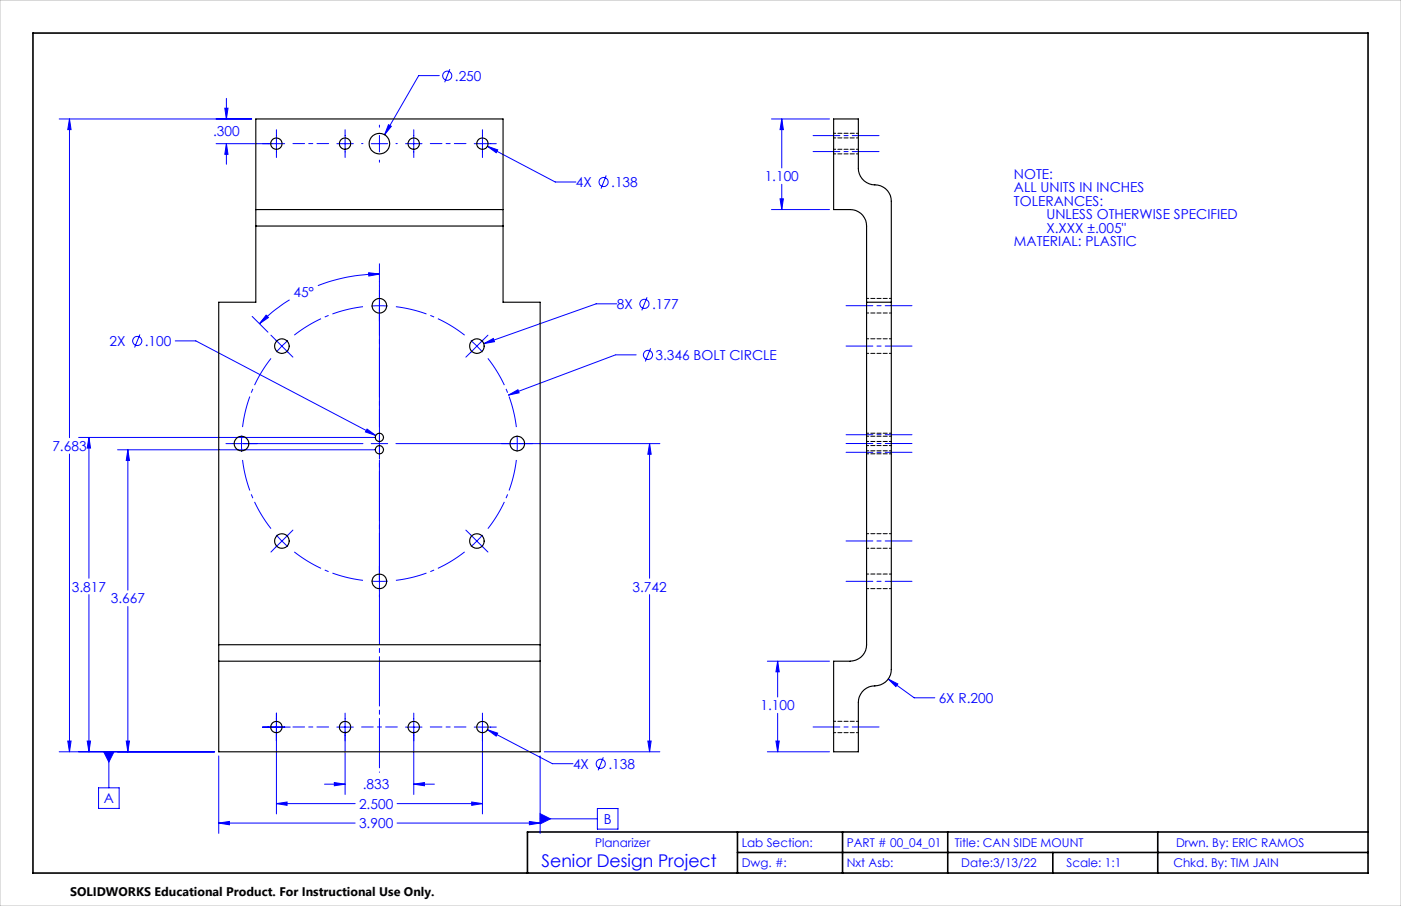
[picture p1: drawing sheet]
<svg xmlns="http://www.w3.org/2000/svg" width="432mm" height="279mm" viewBox="0 0 432 279" stroke-linecap="round" stroke-linejoin="round" font-family="sans-serif">
<g fill="none" stroke="#00f" stroke-width=".31">
<path d="M18.2 36.7h59.4M21.4 36.7l.5 3.3h-1zM21.4 36.7v98.3M69.3 33.4h1l-.5 3.3zM69.8 30.3v6.4M116.9 38.6v.6M119.7 38.5l.9 .4-2.1 2.7zM135.4 23.3h-6.4l-10.5 18.3M138.6 21.3l-1.5 4.1M237.8 36.7h17.9M240.9 36.7l.5 3.3h-1zM240.9 36.7v15.1"/>
<path d="M69.8 44.3l.5 3.3h-1zM69.8 44.3v6.4M85.2 40v8.6M87.7 44.3h-21.1M103.8 44.3h5.1M106.4 40v8.6M114.4 44.3h5.1M116.9 41.8v5M116.9 49.4v.6M125 44.3h5.1M127.5 40v8.6M146.2 44.3h6.8"/>
<path d="M148.7 40v8.6M150.2 45.1l3.2 1.1-.5 .9zM150.2 45.1l20.9 11h6.4M186.8 54.1l-1.6 4.1M240.9 56.8v7.8M237.8 64.6h17.9M240.4 61.3h1l-.5 3.3zM77.7 97.6l4.9 4.8M82 97.2l.7 .7-2.7 1.9zM89.3 92.5l-5.3 3.7-4 3.6M113.6 84.1l3.3 .4-3.2 .6zM114.4 94.4h5.1"/>
<path d="M116.9 89.5v42.2M116.9 84.5a51.3 51.3 0 0 0-18.9 3.6M116.9 81.4v6.8M190.1 93.7h-6.4l-34.6 12.3M199.4 91.7l-1.6 4M43.1 103.2l-1.6 4M54 105.1h6.4l55.4 29.2M83.5 103.4l6.8 6.7M88.7 105l-3.6 3.6M145.1 105l1.9 1.8M147 106.8l1.7 1.8M147 106.8l-3.4 3.3"/>
<path d="M149.1 106l2.9-1.6 .4 1zM150.4 103.4l-3.4 3.4M196.1 109.4h-6.4l-33 12.4M200.5 107.4l-1.6 4.1M24.2 134.9h91.5M27.4 134.9l.5 3.3h-1zM27.4 134.9v43.4M36.2 138.7h79.5M39.4 138.7l.5 3.3h-1zM39.4 138.7v43.3M69.6 136.8h42.3M74.5 134.3v5"/>
<path d="M113.1 132.3l2.7 2-3.2-1.1zM114.4 136.8h5.1M116.9 134.3v5M122 136.8h81.4M156.7 121.8l2.9-1.6 .4 .9zM159.3 134.3v5M200.2 136.8l.5 3.3h-1zM200.2 136.8v41.5M21.4 140v91.8M116.9 141.9v42.2M85.1 165l1.8 1.9M86.9 166.9l-3.4 3.4"/>
<path d="M86.9 166.9l1.8 1.7M90.3 163.5l-3.4 3.4M114.4 179.2h5.1M143.6 163.5l3.4 3.4M147 166.9l-1.9 1.7M147 166.9l3.4 3.4M148.7 165l-1.7 1.9M27.4 183.4v48.4M39.4 187v44.8M200.2 183.4v48.4M85.2 219.9v31.1M106.4 219.9v25.1"/>
<path d="M127.5 219.9v25.1M148.7 219.9v31.1M236.5 203.9h19.2M239.7 203.9l.5 3.3h-1.1zM239.7 203.9v11M239.7 220v11.8M273.8 209.4l2.9 1.5-.6 .8zM273.8 209.4l8 5.8h6.3M18.2 231.8h47.9M20.9 228.5h1l-.5 3.3zM26.9 228.5h1l-.5 3.3zM32 231.8h3.1l-1.6 3.2z"/>
<path d="M33.5 231.8v11.2M38.9 228.5h1l-.5 3.3zM67.4 233.1v23.9M80.9 224.2h8.6M103.8 224.2h5.1M125 224.2h5.1M146.2 224.2h6.8M150.2 225l3.2 1.1-.5 .9zM150.2 225l20.1 10.5h6.3M166.5 233.1v23.9M167.7 231.8h35.7M185.9 233.5l-1.5 4.1"/>
<path d="M199.7 228.5h1l-.5 3.3zM236.5 231.8h19.2M239.1 228.5h1.1l-.5 3.3zM30.4 243h6.3v6.3h-6.3zM67.4 253.8l3.3-.5v1.1zM67.4 253.8h42.1M85.2 247.8l3.3-.5v1.1zM85.2 247.8h24.3M100 241.8h6.4M103 241.3l3.4 .5-3.4 .5zM122.4 253.8h44.1M122.4 247.8h26.3"/>
<path d="M127.5 241.8l3.3-.5v1zM127.5 241.8h6.4M145.4 247.3l3.3 .5-3.3 .6zM163.2 253.3l3.3 .5-3.3 .6zM166.5 250.9l3.2 1.6-3.2 1.6zM166.5 252.5h17.6M184.1 249.3h6.4v6.4h-6.4z"/>
<circle cx="137.8" cy="23.4" r="1.4"/>
<circle cx="186" cy="56.1" r="1.4"/>
<circle cx="198.6" cy="93.7" r="1.41"/>
<circle cx="42.3" cy="105.2" r="1.42"/>
<circle cx="199.7" cy="109.5" r="1.42"/>
<circle cx="185.1" cy="235.5" r="1.41"/>
</g>
<path d="M111.9 94.6a42.5 42.5 0 0 0-21.2 8.8M83.5 110.5a42.5 42.5 0 0 0-8.7 21.2M143.2 103.4a42.5 42.5 0 0 0-21.2-8.8M159.1 131.7a42.5 42.5 0 0 0-8.7-21.2M74.8 141.8a42.5 42.5 0 0 0 8.7 21.2M90.7 170.2a42.5 42.5 0 0 0 21.2 8.8M122 179a42.5 42.5 0 0 0 21.2-8.8M150.4 163a42.5 42.5 0 0 0 8.7-21.2" fill="none" stroke="#00f" stroke-width=".31" stroke-dasharray="15.2 1.3 1.3 1.3" stroke-dashoffset="5.5" stroke-linecap="butt"/>
<path d="M117 86.8v151.4" fill="none" stroke="#00f" stroke-width=".31" stroke-dasharray="15.2 1.3 1.3 1.3" stroke-dashoffset="-1.4"/>
<path d="M90.3 44.3h11M132.6 44.3h11M90.3 224.2h11M111.4 224.2h11.1M132.6 224.2h11" fill="none" stroke="#00f" stroke-width=".31" stroke-dasharray="15.2 1.3 1.3 1.3" stroke-dashoffset="11.6"/>
<path d="M111.4 44.3h.5M122 44.3h.5" fill="none" stroke="#00f" stroke-width=".31" stroke-dasharray="15.2 1.3 1.3 1.3"/>
<path d="M250.6 46.7h20.3M270.9 41.8h-20.3M260.8 94.3h20.3M260.8 106.7h20.3M260.8 139.5h20.3M281.1 134.1h-20.3M281.1 136.8h-20.3M260.8 166.8h20.3M260.8 179.3h20.3M250.6 224.2h20.3" fill="none" stroke="#00f" stroke-width=".31" stroke-dasharray="15.2 1.3 1.3 1.3" stroke-dashoffset="7"/>
<path d="M10.2 10.2h411.4v259h-411.4zM227.3 256.6v12.6M259.7 256.6v12.6M292.1 256.6v12.6M356.8 256.6v12.6M421.6 256.6h-259v12.6M227.3 262.9h194.3M324.5 262.9v6.3" fill="none" stroke="#000" stroke-width=".5"/>
<path d="M0 0h431.8v279.4h-431.8z" fill="none" stroke="#c0c0c0" stroke-width=".31"/>
<g fill="#00f">
<path d="M32 231.8h3.1l-1.6 3.2zM166.5 250.9l3.2 1.6-3.2 1.6zM156.7 121.8l2.9-1.6 .4 .9z"/>
<path d="M149.1 106l3.3-.6-.4-1zM113.6 84.1l3.3 .4-3.2 .6zM82 97.2l.7 .7-2.7 1.9zM113.1 132.3l-.5 .9 3.2 1.1zM21.4 36.7l.5 3.3h-1zM20.9 228.5h1l-.5 3.3zM150.2 45.1l2.7 2 .5-.9zM119.7 38.5l-1.2 3.1 2.1-2.7zM39.4 138.7l.5 3.3h-1zM38.9 228.5h1l-.5 3.3zM27.4 134.9l.5 3.3h-1zM26.9 228.5h1l-.5 3.3zM163.2 253.3l3.3 .5-3.3 .6zM67.4 253.8l3.3-.5v1.1zM200.2 136.8l.5 3.3h-1zM199.7 228.5h1l-.5 3.3zM103 241.3l3.4 .5-3.4 .5zM127.5 241.8l3.3-.5v1zM85.2 247.8l3.3-.5v1.1zM145.4 247.3l3.3 .5-3.3 .6zM150.2 225l2.7 2 .5-.9zM69.3 33.4h1l-.5 3.3zM69.8 44.3l.5 3.3h-1zM239.7 203.9l.5 3.3h-1.1zM239.1 228.5h1.1l-.5 3.3zM240.9 36.7l.5 3.3h-1zM240.4 61.3h1l-.5 3.3zM273.8 209.4l2.3 2.3 .6-.8z"/>
</g>
<g fill="none" stroke="#000" stroke-width=".35">
<path d="M256.9 36.7h7.6v15.2a5.3 5.3 0 0 0 6 5.2 5 5 0 0 1 4.2 5v144.3a5.3 5.3 0 0 1-6 5.2 5.1 5.1 0 0 0-4.2 5v15.2h-7.6v-27.9h5.1a5.1 5.1 0 0 0 5.1-5.1v-129.1a5 5 0 0 0-5.1-5.1h-5.1zM78.8 64.6v5.1M78.8 69.7v23.5h-11.4v105.6M78.8 64.6h76.2M78.8 64.6v-27.9h76.2v27.9M78.8 69.7h76.2M155 64.6v5.1M155 69.7v23.5h11.5v105.6M267.1 93.2h7.6M67.4 198.8v5.1M67.4 198.8h99.1M166.5 198.8v5.1"/>
<path d="M67.4 203.9v27.9h99.1v-27.9M67.4 203.9h99.1"/>
<circle cx="85.2" cy="44.3" r="1.75"/>
<circle cx="106.4" cy="44.3" r="1.75"/>
<circle cx="116.9" cy="44.3" r="3.2"/>
<circle cx="127.5" cy="44.3" r="1.75"/>
<circle cx="148.7" cy="44.3" r="1.75"/>
<circle cx="116.9" cy="94.3" r="2.24"/>
<circle cx="86.9" cy="106.8" r="2.25"/>
<circle cx="147" cy="106.8" r="2.24"/>
<circle cx="74.4" cy="136.8" r="2.26"/>
<circle cx="117" cy="134.9" r="1.28"/>
<circle cx="117" cy="138.7" r="1.28"/>
<circle cx="159.4" cy="136.8" r="2.26"/>
<circle cx="86.9" cy="166.8" r="2.26"/>
<circle cx="116.9" cy="179.3" r="2.25"/>
<circle cx="147" cy="166.8" r="2.25"/>
<circle cx="85.2" cy="224.2" r="1.75"/>
<circle cx="106.4" cy="224.2" r="1.75"/>
<circle cx="127.5" cy="224.2" r="1.75"/>
<circle cx="148.7" cy="224.2" r="1.75"/>
</g>
<g fill="none" stroke="#000" stroke-width=".31" stroke-dasharray="1.3 .6" stroke-dashoffset=".6">
<path d="M257 46h7.6M257 47.5h7.6M264.6 42.5h-7.6M264.6 41.1h-7.6M267.1 96.5h7.6M274.7 92h-7.6M267.1 109h7.6M274.7 104.5h-7.6M267.1 139h7.6M267.1 140h7.6M267.1 136.1h7.6M274.7 134.5h-7.6"/>
<path d="M274.7 137.4h-7.6M274.7 133.6h-7.6M267.1 169.1h7.6M274.7 164.6h-7.6M274.7 177h-7.6M267.1 181.5h7.6M257 225.9h7.6M264.6 222.4h-7.6"/>
</g>
<text font-size="5.4" fill="#00f" x="166.9" y="267.5">Senior Design Project</text>
<g font-size="4.2" fill="#00f">
<text x="140.2" y="24.9">.250</text>
<text x="65.7" y="42">.300</text>
<text x="177.5" y="57.7">4X</text>
<text x="188.4" y="57.7">.138</text>
<text x="235.7" y="55.9">1.100</text>
<text x="312.5" y="55.1">NOTE:</text>
<text x="312.5" y="59.3">ALL UNITS IN INCHES</text>
<text x="312.5" y="63.5">TOLERANCES:</text>
<text x="322.5" y="67.6">UNLESS OTHERWISE SPECIFIED</text>
<text x="322.5" y="71.8">X.XXX ±.005&quot;</text>
<text x="312.5" y="76">MATERIAL: PLASTIC</text>
<text x="90.4" y="91.6">45°</text>
<text x="190.1" y="95.2">8X</text>
<text x="201" y="95.2">.177</text>
<text x="33.8" y="106.7">2X</text>
<text x="44.6" y="106.7">.100</text>
<text x="202.1" y="111">3.346 BOLT CIRCLE</text>
<text x="16.1" y="139.1">7.683</text>
<text x="22.1" y="182.4">3.817</text>
<text x="194.9" y="182.4">3.742</text>
<text x="34.1" y="186.1">3.667</text>
<text x="234.4" y="219">1.100</text>
<text x="289.3" y="216.8">6X R.200</text>
<text x="176.6" y="237.1">4X</text>
<text x="187.5" y="237.1">.138</text>
<text x="111.8" y="243.4">.833</text>
<text x="32" y="247.7">A</text>
<text x="110.7" y="249.4">2.500</text>
<text x="110.7" y="255.4">3.900</text>
<text x="186.1" y="254.1">B</text>
</g>
<text font-size="3.8" x="21.6" y="276.3">SOLIDWORKS Educational Product. For Instructional Use Only.</text>
<g font-size="3.7" fill="#00f">
<text x="183.4" y="261.3">Planarizer</text>
<text x="228.6" y="261.1">Lab Section:</text>
<text x="261" y="261.1">PART # 00_04_01</text>
<text x="294.3" y="261.1">Title: CAN SIDE MOUNT</text>
<text x="362.5" y="261.1">Drwn. By: ERIC RAMOS</text>
<text x="228.6" y="267.5">Dwg. #:</text>
<text x="261" y="267.5">Nxt Asb:</text>
<text x="296.2" y="267.5">Date:3/13/22</text>
<text x="328.7" y="267.5">Scale: 1:1</text>
<text x="361.6" y="267.5">Chkd. By: TIM JAIN</text>
</g>
</svg>
